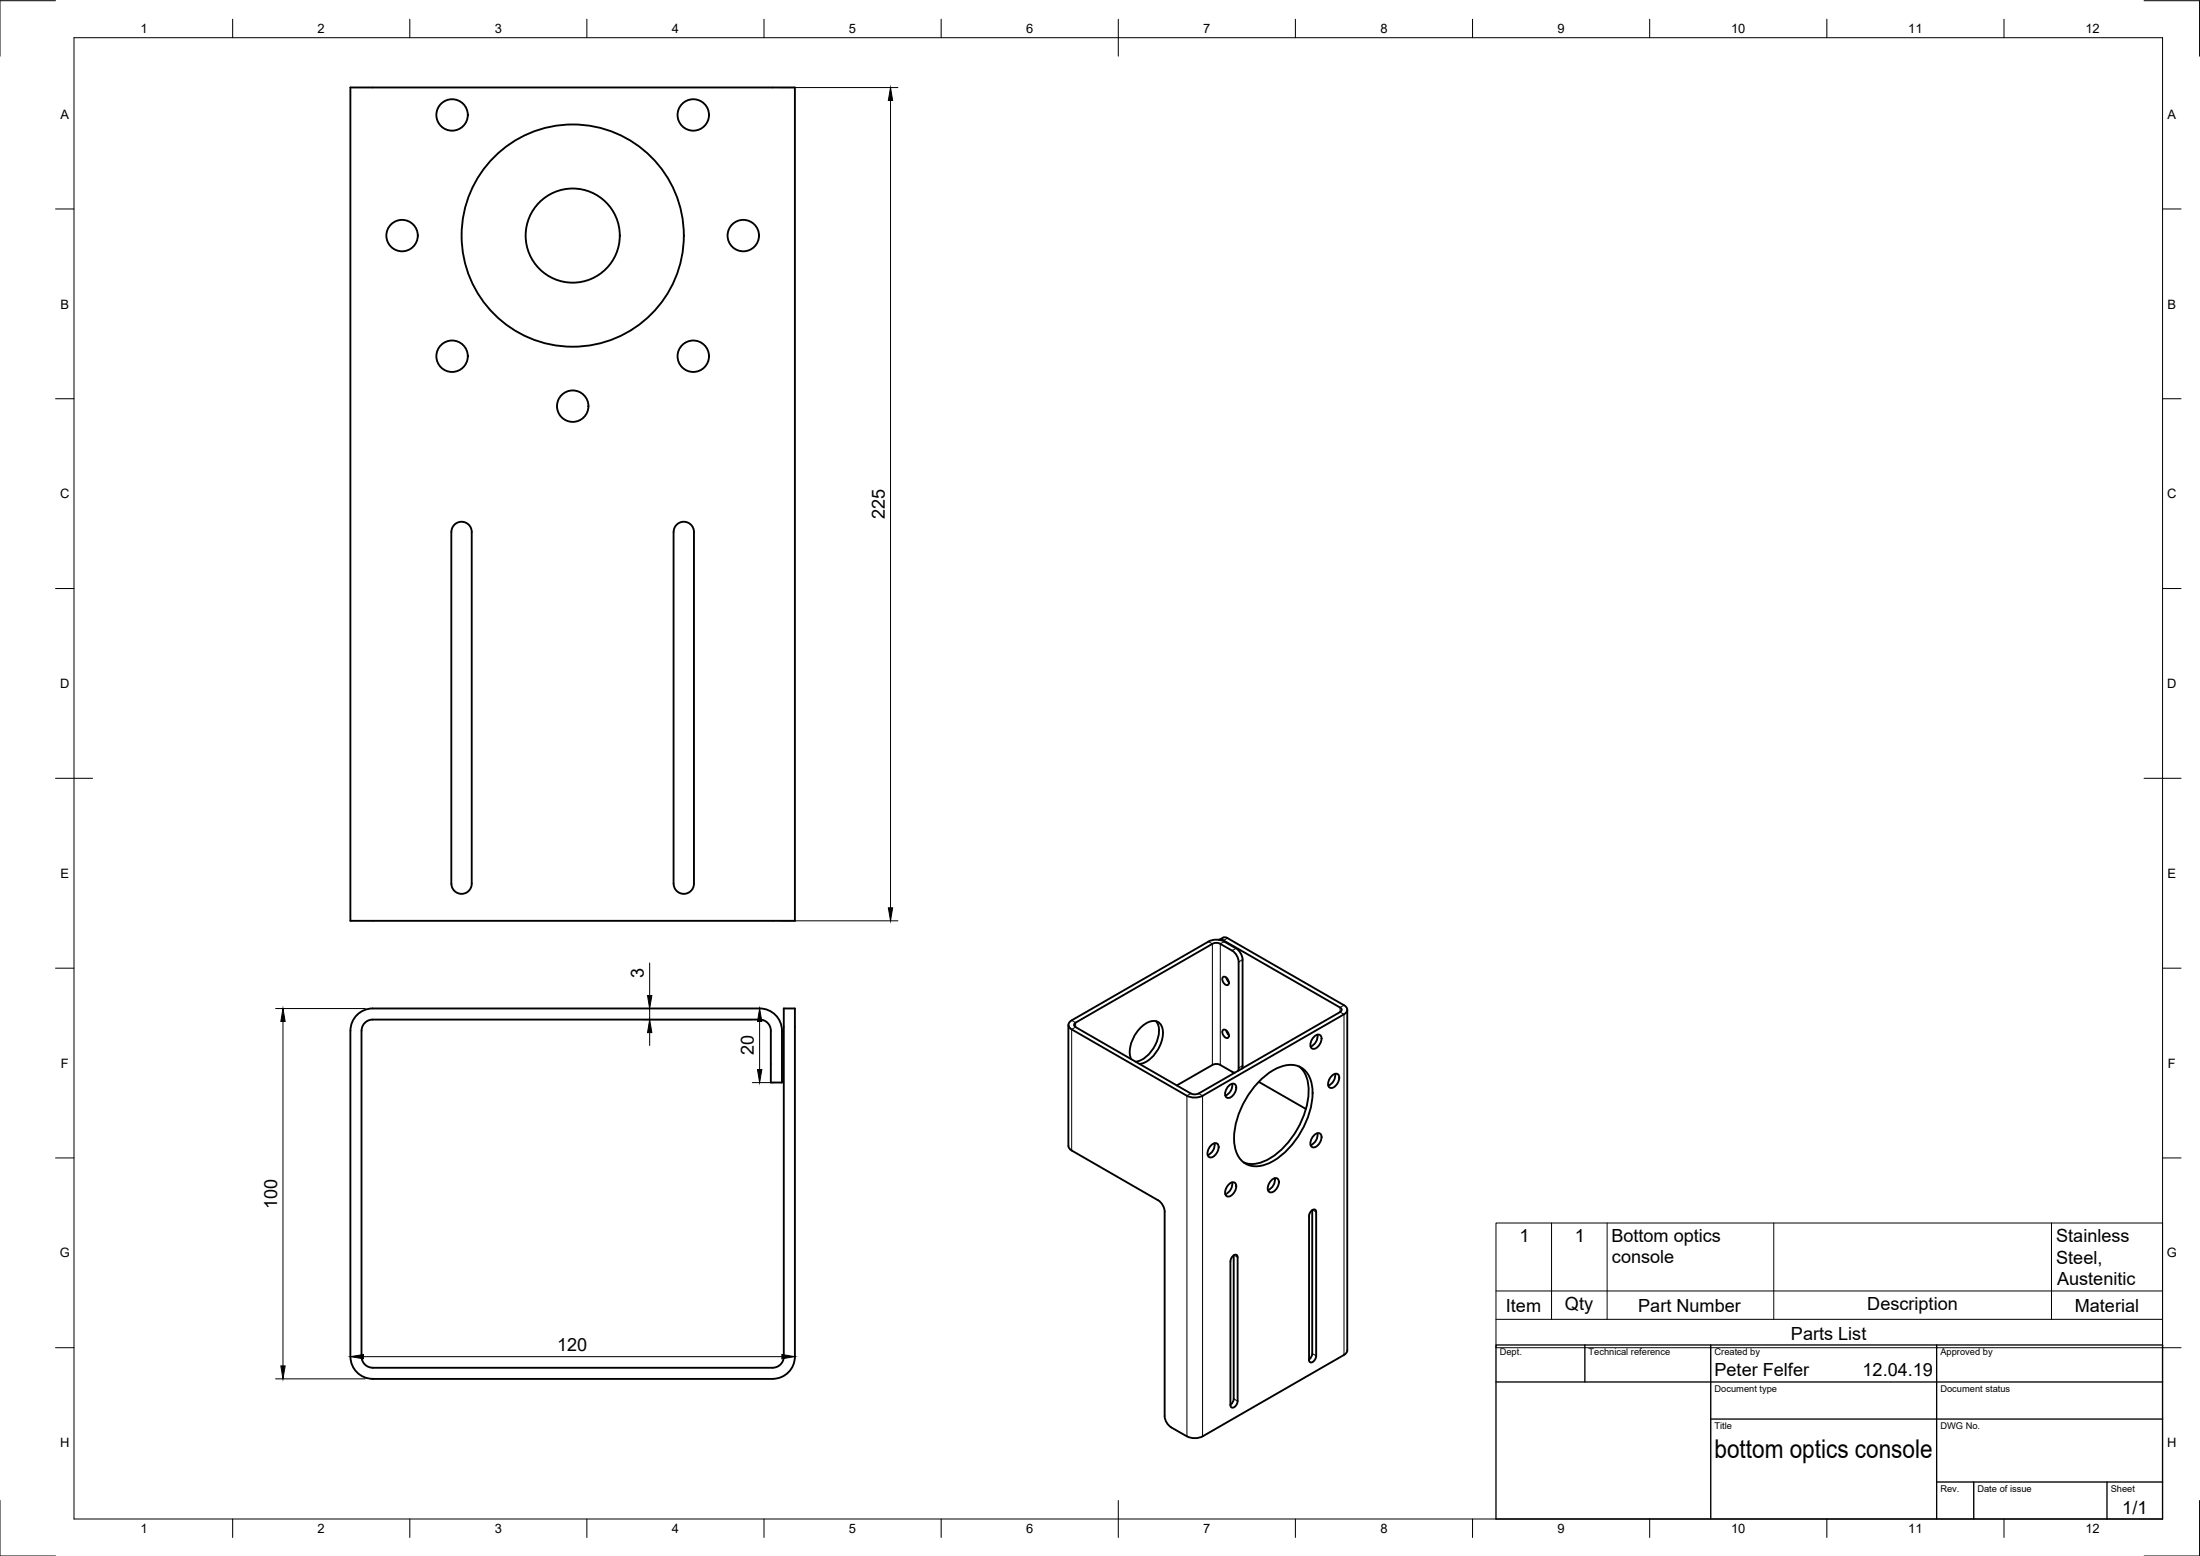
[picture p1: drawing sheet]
<svg xmlns="http://www.w3.org/2000/svg" width="594mm" height="420mm" viewBox="0 0 594 420" stroke-linecap="round" stroke-linejoin="round" font-family="sans-serif">
<!-- layer: Visible -->
<g fill="none" stroke="#000" stroke-width=".51">
<path d="M94.6 23.6h120.1v225h-120.1zM121.9 143.6v95M121.9 143.6a2.74 2.74 0 0 1 2.7-2.7 2.74 2.74 0 0 1 2.8 2.7v95a2.74 2.74 0 0 1-2.8 2.8 2.74 2.74 0 0 1-2.7-2.8M181.9 143.6v95M181.9 143.6a2.74 2.74 0 0 1 2.8-2.7 2.74 2.74 0 0 1 2.7 2.7v95a2.74 2.74 0 0 1-2.8 2.8 2.74 2.74 0 0 1-2.7-2.8M330.2 253.2l-1 .6 .6-.1 .6 .2M330.2 253.2l.6-.1 .7 .2 31.4 18.1a1.3 1.3 0 0 1 .9 1.3 1.3 1.3 0 0 1-.9 1.2l-38.1 22-1.8 .5-1.3-.1-1.2-.4-31.1-17.9a1.29 1.29 0 0 1-.9-1.3 1.29 1.29 0 0 1 .9-1.2l37.5-21.5 1.9-.3 1.3 .3 3.7 2.1a3.9 3.9 0 0 1 1.7 3v28.7M330.4 253.9l31.5 18.2a.65 .65 0 0 1 .4 .6 .65 .65 0 0 1-.4 .6l-38.2 22-.8 .2-1.3-.2-31.2-18M96.4 274.1a6 6 0 0 1 4.2-1.8h104.6a6 6 0 0 1 6 6v14h-3v-14a2.99 2.99 0 0 0-3.1-3h-104.5a3 3 0 0 0-3 3v88a3 3 0 0 0 3 3h108.1a2.99 2.99 0 0 0 2.9-3v-94h3.1v94a6 6 0 0 1-6.1 6h-108a6 6 0 0 1-6-6v-88a6 6 0 0 1 1.8-4.2zM288.5 276.8l.1 33 .8 .9 23.3 13.4 .9 .8 .8 1.7 .1 55.8M290.4 276.1l37-21.3 .8-.2 .9 .1 3.6 2a3.9 3.9 0 0 1 1.8 3.1v28.6l-.2 .8M290.5 276.1l-.5 .5 .5 .7"/>
<path d="M312.2 275.7a5.5 5.5 0 0 1 .2 5.6 8 8 0 0 1-5.8 5.4M330.3 278.1a1.45 1.45 0 0 1 1.3 2.1 1.45 1.45 0 0 1-1.3-2.1zM330.3 263.8a1.45 1.45 0 0 1 1.3 2.2 1.45 1.45 0 0 1-1.3-2.2zM331.1 278.3l.7 1.2M331.1 264l.7 1.2M355 279.8a1.08 1.08 0 0 1 1.4-.3 1.08 1.08 0 0 1 .4 1.4l-.4 1a1.73 1.73 0 0 1-2.3 1.1 2.54 2.54 0 0 1 .9-3.2zM355.8 279.4a3 3 0 0 1-1.9 3.2M363.8 272.7v91.9a1.49 1.49 0 0 1-.9 1.2M305.5 286a8.4 8.4 0 0 1 2.8-8.7 4.2 4.2 0 0 1 4.4-1.3 4.5 4.5 0 0 1 .9 5.4 8.3 8.3 0 0 1-5.9 5.9M327.4 287.6l-9.6 5.5M327.4 287.5l1.3-.2 .8 .2M329.5 287.6l3.2 1.8 .8 .2"/>
<path d="M331.9 293.1a1.08 1.08 0 0 1 1.5-.4 1.08 1.08 0 0 1 .4 1.5l-.4 1a1.73 1.73 0 0 1-2.3 1.1 2.54 2.54 0 0 1 .8-3.2zM332.7 292.6a3 3 0 0 1-1.8 3.2M335.5 287.8l-.1 .8M339.9 292.1l12.7 7.3M340.5 291.5a11.5 11.5 0 0 1 9-3.9 6.2 6.2 0 0 1 4.9 6.1 22.7 22.7 0 0 1-11.8 20.4 6 6 0 0 1-8.3-2 14.3 14.3 0 0 1 .4-11.8l1.3-2.7 1.6-2.7zM350.8 288a8.9 8.9 0 0 1 2.5 8.3 23.4 23.4 0 0 1-11.2 17 7.5 7.5 0 0 1-6.3 .6M359.7 290.4a1.08 1.08 0 0 1 1.5-.4 1.08 1.08 0 0 1 .4 1.5l-.4 1a1.73 1.73 0 0 1-2.3 1.1 2.54 2.54 0 0 1 .8-3.2zM360.5 290a3 3 0 0 1-1.8 3.1M327.2 309.2a1.08 1.08 0 0 1 1.4-.4 1.08 1.08 0 0 1 .4 1.4l-.4 1a1.73 1.73 0 0 1-2.3 1.1 2.54 2.54 0 0 1 .9-3.1zM328 308.7a3 3 0 0 1-1.9 3.2M331.9 319.7a1.08 1.08 0 0 1 1.5-.4 1.08 1.08 0 0 1 .4 1.5l-.4 1a1.73 1.73 0 0 1-2.3 1.1 2.54 2.54 0 0 1 .8-3.2zM332.7 319.3a3 3 0 0 1-1.8 3.2"/>
<path d="M343.4 318.6a1.08 1.08 0 0 1 1.5-.4 1.08 1.08 0 0 1 .4 1.5l-.4 1a1.73 1.73 0 0 1-2.3 1.1 2.54 2.54 0 0 1 .8-3.2zM344.2 318.1a3 3 0 0 1-1.8 3.2M355 306.5a1.08 1.08 0 0 1 1.4-.4 1.08 1.08 0 0 1 .4 1.4l-.4 1a1.73 1.73 0 0 1-2.3 1.1 2.54 2.54 0 0 1 .9-3.1zM355.8 306a3 3 0 0 1-1.9 3.2M333.1 339v38.7l-.1 .7-.7 .9M334.2 339.5v38.8M334.2 339.5l-.1-.4a1.05 1.05 0 0 0-1.6 .7l-.2 .8v38.9M353.5 328.4l.4-1.2a.93 .93 0 0 1 1.4-.3l.1 39.2-.4 1.1a.93 .93 0 0 1-1.4 .4l-.1-.4M353.5 328.4v38.8M354.4 326.8v38.7l-.2 .7-.7 .9M334.2 378.3l-.4 1.1a.93 .93 0 0 1-1.5 .4v-.4M362.9 365.9l-38.7 22.2-1.2 .2-1.9-.2-4.8-2.7-1.3-1.3-.5-1.8"/>
<circle cx="122.1" cy="31" r="4.2"/>
<circle cx="187.2" cy="31" r="4.2"/>
<circle cx="108.6" cy="63.6" r="4.2"/>
<circle cx="154.7" cy="63.6" r="30"/>
<circle cx="154.7" cy="63.6" r="12.7"/>
<circle cx="200.7" cy="63.6" r="4.2"/>
<circle cx="122.1" cy="96.2" r="4.2"/>
<circle cx="187.2" cy="96.2" r="4.2"/>
<circle cx="154.7" cy="109.7" r="4.2"/>
</g>
<!-- layer: Visible Narrow -->
<g fill="none" stroke="#000" stroke-width=".27">
<path d="M326.3 254.3l1.1 .6v32.7M330.6 254.3l-1.1 .6v32.7M331.5 253.3l-1.1 .6M333.8 256.1l-1.1 .6M335.5 259.1l-1 .7M289.4 275.5l1 .6v1.2l-1 .7v32.7M331.7 264.8h-.2M331.7 279.1h-.2M362.9 271.4l-1 .7v1.2l1 .6v92M321.6 295.3l-1.1 .6v92M323.7 295.3l1 .6v92M335.5 287.8l-1 .6"/>
<path d="M333.2 338.9l1 .6M354.4 326.7l1 .6M333.1 377.7l1.1 .6M354.4 365.5l1 .6"/>
</g>
<!-- layer: TitleBlock -->
<path d="M404 363.2h180v47h-180zM404 373.2h180M428 363.2v10M462 363.2v47M523 363.2v47M462 383.2h122M523 400.2h61M533 400.2v10M569 400.2v10" fill="none" stroke="#000" stroke-width=".36"/>
<!-- layer: Border -->
<g fill="none" stroke="#000" stroke-width=".27">
<path d="M15 .2h-15v15M20 10.2h564v400h-564zM62.8 5.2v5M110.7 5.2v5M158.5 5.2v5M206.3 5.2v5M254.1 5.2v5M302 5.2v10M349.8 5.2v5M397.6 5.2v5M445.5 5.2v5M493.3 5.2v5"/>
<path d="M541.1 5.2v5M579 .2h15v15M15 56.4h5M584 56.4h5M15 107.7h5M584 107.7h5M15 158.9h5M584 158.9h5M15 210.2h10M579 210.2h10M15 261.4h5M584 261.4h5"/>
<path d="M15 312.7h5M584 312.7h5M15 363.9h5M584 363.9h5M0 405.2v15h15M62.8 410.2v5M110.7 410.2v5M158.5 410.2v5M206.3 410.2v5M254.1 410.2v5M302 405.2v10M349.8 410.2v5"/>
<path d="M397.6 410.2v5M445.5 410.2v5M493.3 410.2v5M541.1 410.2v5M594 405.2v15h-15"/>
</g>
<!-- layer: FD_Dimensions -->
<g fill="none" stroke="#000" stroke-width=".27">
<path d="M210.6 23.6h31.9M240.5 27.1v218M210.6 248.6h31.9M74.4 272.3h24.2M76.4 275.8v93M173.4 272.3h29.7M173.4 275.3h29.7M175.4 260v8.8M175.4 272.3v3M175.4 278.8v3.5M205.1 275.8v13M203.1 292.3h6"/>
<path d="M74.4 372.3h24.2M98.1 366.3h113"/>
</g>
<path d="M240.5 23.6l.5 3.5h-1.1zM239.9 245.1h1.1l-.5 3.5zM76.4 272.3l.6 3.5h-1.2zM175.4 275.3l.6 3.5h-1.1zM174.9 268.8h1.1l-.6 3.5zM205.1 272.3l.6 3.5h-1.1zM204.6 288.8h1.1l-.6 3.5zM75.8 368.8h1.2l-.6 3.5zM94.6 366.3l3.5-.6v1.2zM211.1 365.7l3.5 .6-3.5 .6z" fill="#000" stroke="#000" stroke-width=".27"/>
<!-- layer: Parts Lists -->
<path d="M404 330.2h180v33.7h-180zM419 330.2v26.1M434 330.2v26.1M479 330.2v26.1M554 330.2v26.1M404 356.3h180M404 348.6h180" fill="none" stroke="#000" stroke-width=".27"/>
<text font-size="7" x="463" y="393.7">bottom optics console</text>
<g font-size="4.9">
<text x="238.9" y="140.2" transform="rotate(-90 238.9 140.2)">225</text>
<text x="173.9" y="264" transform="rotate(-90 173.9 264)">3</text>
<text x="203.6" y="285" transform="rotate(-90 203.6 285)">20</text>
<text x="74.8" y="326.6" transform="rotate(-90 74.8 326.6)">100</text>
<text x="410.3" y="335.3">1</text>
<text x="425.3" y="335.3">1</text>
<text x="435.1" y="335.2">Bottom optics</text>
<text x="555.2" y="335.3">Stainless</text>
<text x="435.3" y="341.1">console</text>
<text x="555.2" y="341.2">Steel,</text>
<text x="555.5" y="347">Austenitic</text>
<text x="422.6" y="353.7">Qty</text>
<text x="504.2" y="353.7">Description</text>
<text x="406.7" y="354.1">Item</text>
<text x="442.4" y="354.1">Part Number</text>
<text x="560.3" y="354.1">Material</text>
<text x="150.4" y="364.8">120</text>
<text x="483.6" y="361.8">Parts List</text>
<text x="463" y="371.7">Peter Felfer</text>
<text x="503" y="371.7">12.04.19</text>
<text x="573.1" y="408.8">1/1</text>
</g>
<g font-size="3.5">
<text x="37.9" y="8.9">1</text>
<text x="85.8" y="8.9">2</text>
<text x="133.6" y="8.9">3</text>
<text x="181.4" y="8.9">4</text>
<text x="229.3" y="8.9">5</text>
<text x="277.1" y="8.9">6</text>
<text x="324.9" y="8.9">7</text>
<text x="372.7" y="8.9">8</text>
<text x="420.6" y="8.9">9</text>
<text x="467.4" y="8.9">10</text>
<text x="515.3" y="8.9">11</text>
<text x="563.1" y="8.9">12</text>
<text x="16.3" y="32">A</text>
<text x="585.3" y="32">A</text>
<text x="16.3" y="83.3">B</text>
<text x="585.3" y="83.3">B</text>
<text x="16.2" y="134.6">C</text>
<text x="585.2" y="134.6">C</text>
<text x="16.2" y="185.8">D</text>
<text x="585.2" y="185.8">D</text>
<text x="16.3" y="237">E</text>
<text x="585.3" y="237">E</text>
<text x="16.4" y="288.3">F</text>
<text x="585.4" y="288.3">F</text>
<text x="16.1" y="339.6">G</text>
<text x="585.1" y="339.6">G</text>
<text x="16.2" y="390.8">H</text>
<text x="585.2" y="390.8">H</text>
<text x="37.9" y="413.9">1</text>
<text x="85.8" y="413.9">2</text>
<text x="133.6" y="413.9">3</text>
<text x="181.4" y="413.9">4</text>
<text x="229.3" y="413.9">5</text>
<text x="277.1" y="413.9">6</text>
<text x="324.9" y="413.9">7</text>
<text x="372.7" y="413.9">8</text>
<text x="420.6" y="413.9">9</text>
<text x="467.4" y="413.9">10</text>
<text x="515.3" y="413.9">11</text>
<text x="563.1" y="413.9">12</text>
</g>
<g font-size="2.5">
<text x="405" y="366">Dept.</text>
<text x="429" y="366">Technical reference</text>
<text x="463" y="366">Created by</text>
<text x="524" y="366">Approved by</text>
<text x="463" y="376">Document type</text>
<text x="524" y="376">Document status</text>
<text x="463" y="386">Title</text>
<text x="524" y="386">DWG No.</text>
<text x="524" y="403">Rev.</text>
<text x="534" y="403">Date of issue</text>
<text x="570" y="403">Sheet</text>
</g>
</svg>
